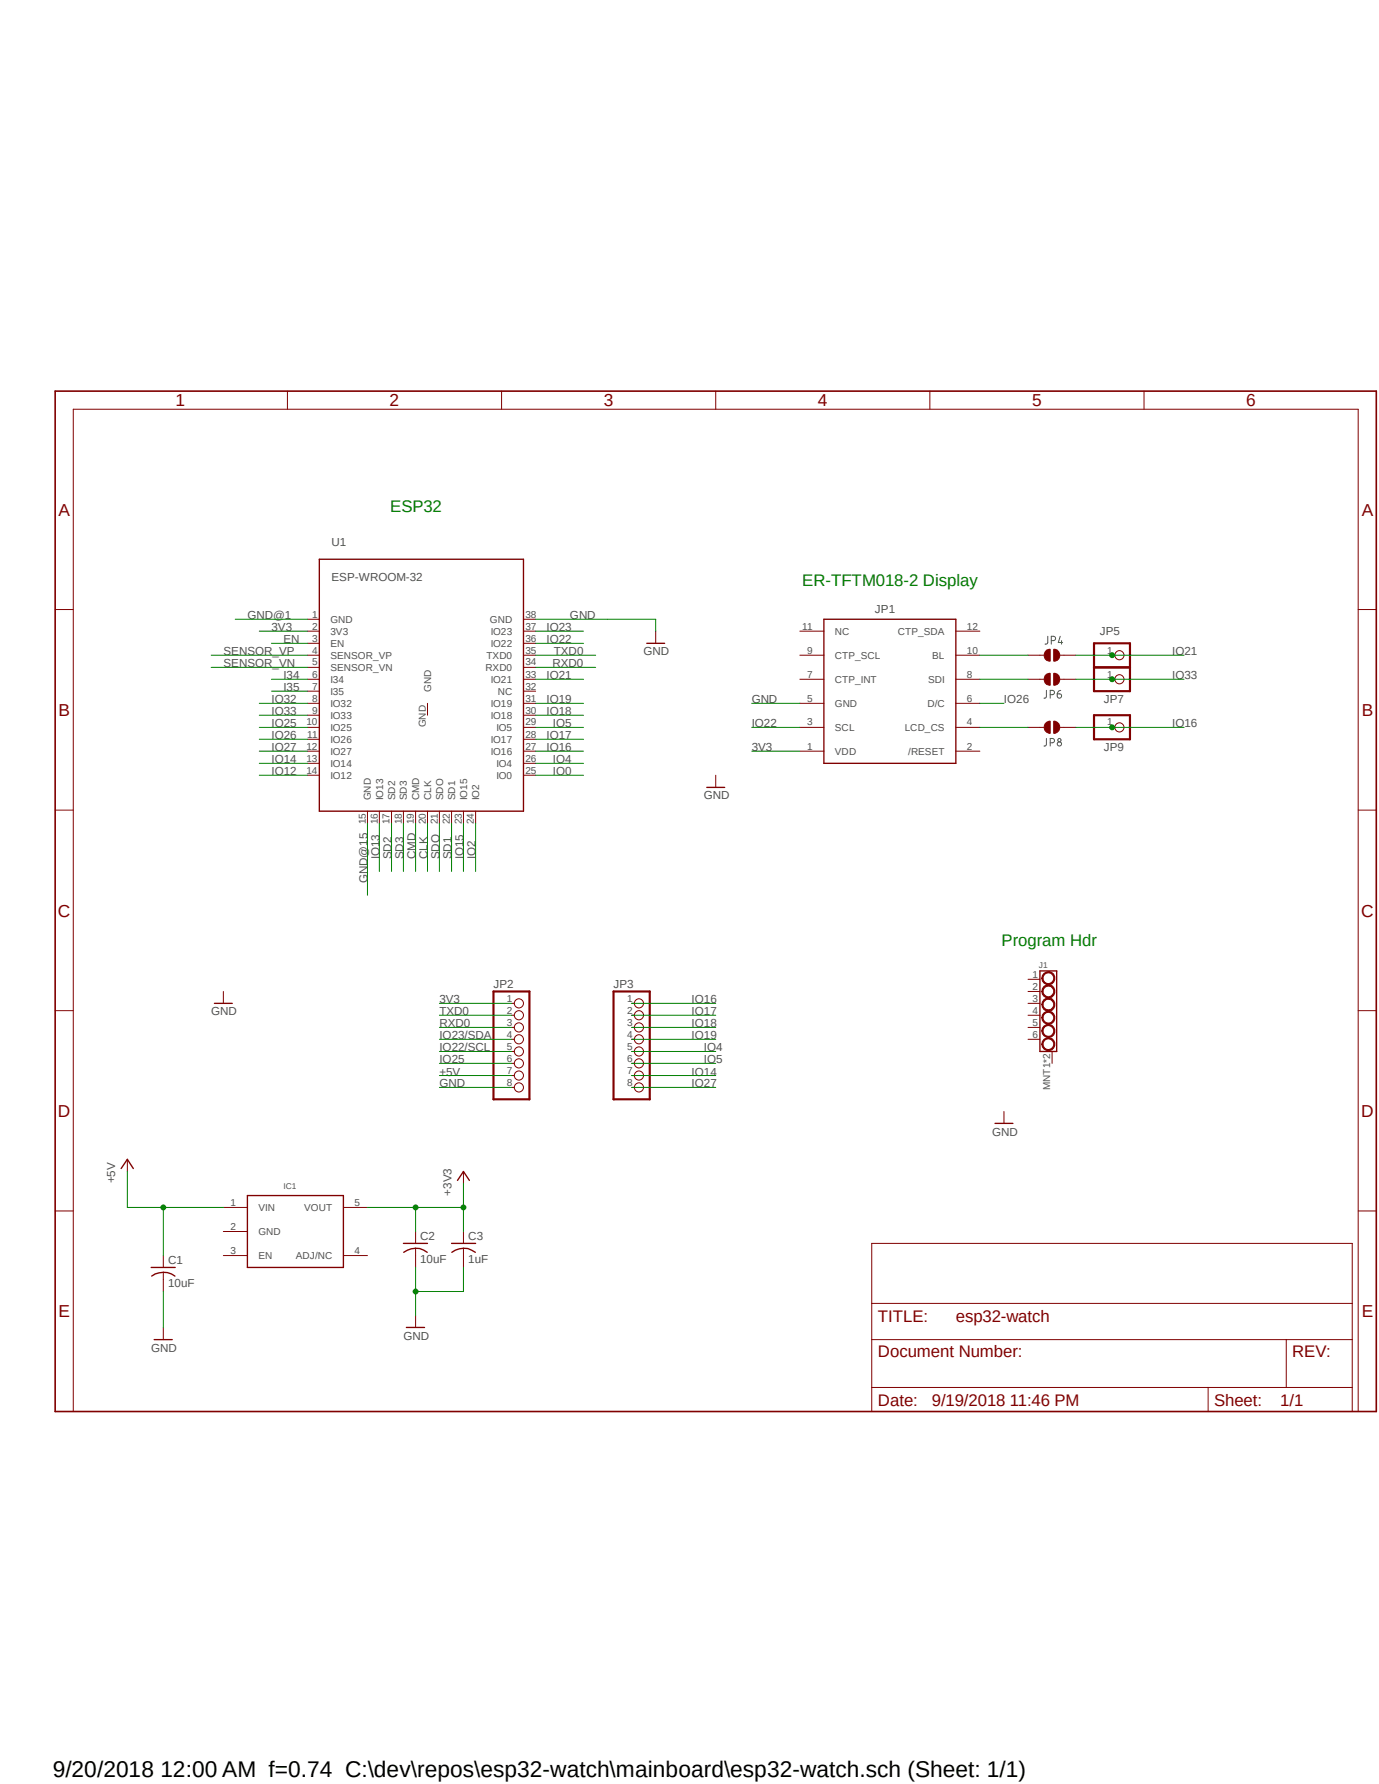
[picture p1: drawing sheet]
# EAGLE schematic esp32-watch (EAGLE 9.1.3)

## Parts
C1  10uF  C-USC0805  [C0805]
C2  10uF  C-USC0805  [C0805]
C3  1uF  C-USC0805  [C0805]
IC1  AP2112-3.3  [SOT23-5L]
J1  CON-MOLEX_0532610671  [CON-MOLEX_0532610671]
JP1  ER-TFTM018-2  [ER-TFTM018-2-PTH]
JP2  PINHD-1X8BIG  [1X08-BIG]
JP3  PINHD-1X8BIG  [1X08-BIG]
JP4  JUMPER-SMT_2_NO_NO-SILK  [SMT-JUMPER_2_NO_NO-SILK]
JP5  PINHD-1X1  [1X01]
JP6  JUMPER-SMT_2_NO_NO-SILK  [SMT-JUMPER_2_NO_NO-SILK]
JP7  PINHD-1X1  [1X01]
JP8  JUMPER-SMT_2_NO_NO-SILK  [SMT-JUMPER_2_NO_NO-SILK]
JP9  PINHD-1X1  [1X01]
U1  ESP-WROOM-32  [ESP-WROOM-32]
U$1  NRF24L01  [NRF24L01-MODULE]

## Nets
3V3: JP1.1(VDD) JP2.1 U1.2(3V3) U$1.2(3.3V)
+3V3: C2.1 C3.1 IC1.5(VOUT)
+5V: C1.1 IC1.1(VIN) JP2.7
CLK: U1.20(CLK)
CMD: U1.19(CMD)
EN: U1.3(EN)
GND: C1.2 C2.2 C3.2 JP1.5(GND) JP2.8 U1.38(GND) U$1.1(GND)
GND@1: U1.1(GND)
GND@15: U1.15(GND)
I34: U1.6(I34)
I35: U1.7(I35)
IO0: U1.25(IO0)
IO2: U1.24(IO2)
IO4: JP3.5 U1.26(IO4)
IO5: JP3.6 U1.29(IO5)
IO12: U1.14(IO12)
IO13: U1.16(IO13)
IO14: JP3.7 U1.13(IO14)
IO15: U1.23(IO15)
IO16: JP3.1 JP8.2 JP9.1 U1.27(IO16)
IO17: JP3.2 U1.28(IO17)
IO18: JP3.3 U1.30(IO18) U$1.7(MISO)
IO19: JP3.4 U1.31(IO19) U$1.5(SCK)
IO21: JP4.2 JP5.1 U1.33(IO21) U$1.6(MOSI)
IO22: JP1.3(SCL) U1.36(IO22)
IO22/SCL: JP2.5
IO23: U1.37(IO23)
IO23/SDA: JP2.4
IO25: JP2.6 U1.10(IO25)
IO26: JP1.6(D/C) U1.11(IO26)
IO27: JP3.8 U1.12(IO27)
IO32: U1.8(IO32)
IO33: JP6.2 JP7.1 U1.9(IO33)
N$1: JP1.10(BL) JP4.1
N$2: JP1.8(SDI) JP6.1
N$3: JP1.4(LCD_CS) JP8.1
RXD0: JP2.3 U1.34(RXD0)
SD1: U1.22(SD1)
SD2: U1.17(SD2)
SD3: U1.18(SD3)
SDO: U1.21(SDO)
SENSOR_VN: U1.5(SENSOR_VN)
SENSOR_VP: U1.4(SENSOR_VP)
TXD0: JP2.2 U1.35(TXD0)
Unconnected: IC1.3(EN) IC1.4(ADJ/NC) J1.1 J1.2 J1.3 J1.4 J1.5 J1.6 J1.MNT1(MNT) J1.MNT2(MNT) JP1.2(/RESET) JP1.7(CTP_INT) JP1.9(CTP_SCL) JP1.11(NC) JP1.12(CTP_SDA) U1.32(NC) U1.GND U$1.3(CE) U$1.4(CSN) U$1.8(IRQ)

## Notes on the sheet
- ESP32
- ER-TFTM018-2 Display
- Program Hdr

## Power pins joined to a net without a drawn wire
GND: IC1.2(GND)
